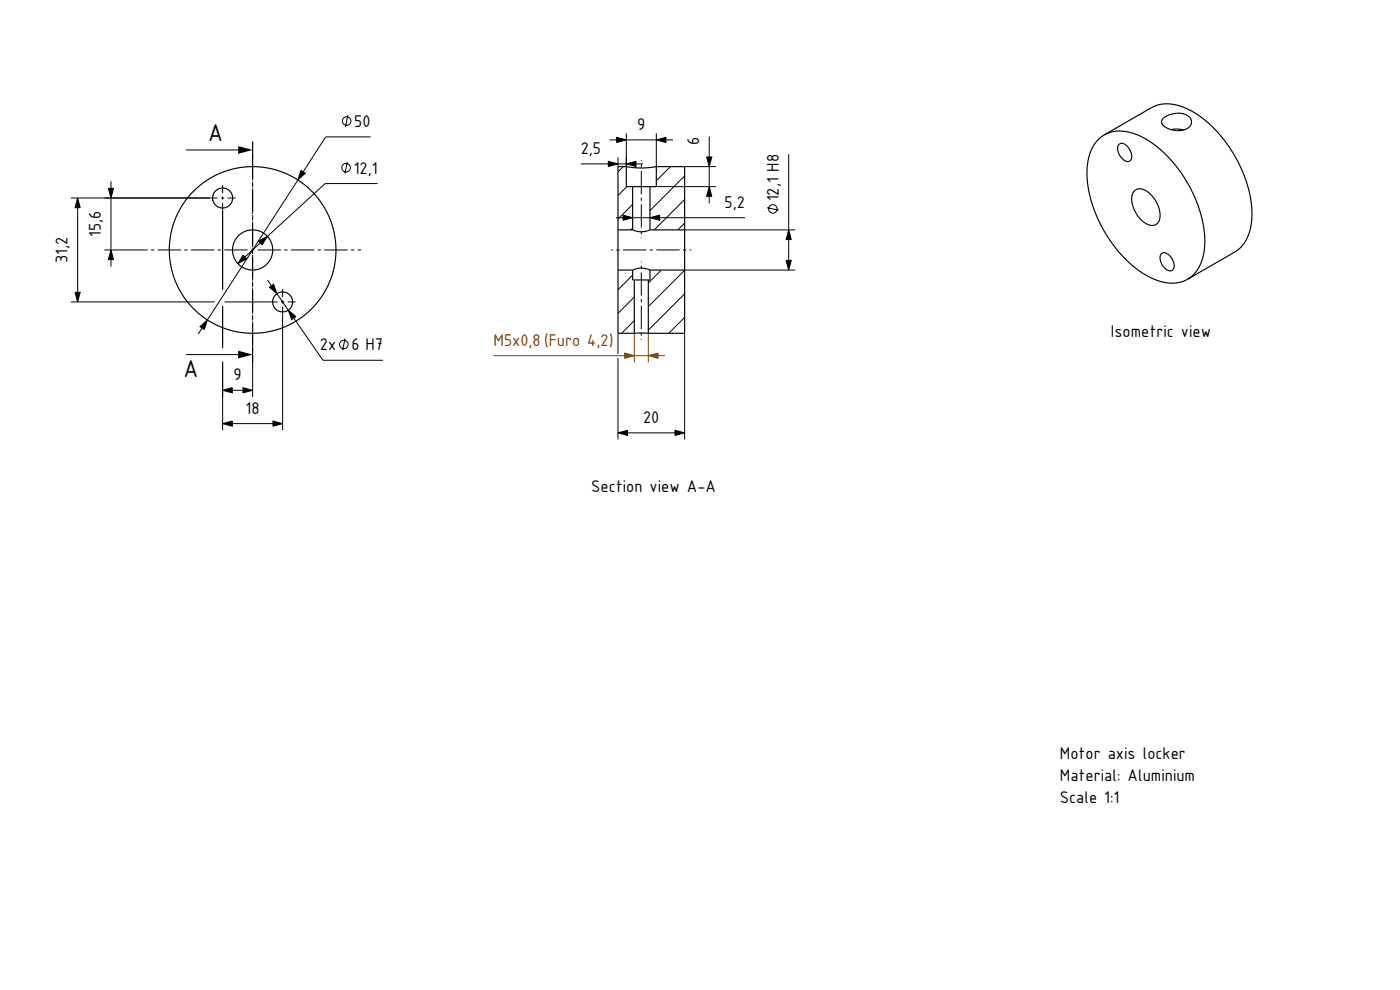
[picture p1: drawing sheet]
<svg xmlns="http://www.w3.org/2000/svg" width="420mm" height="297mm" viewBox="0 0 420 297" stroke-linecap="round" stroke-linejoin="round" font-family="sans-serif">
<g fill="none" stroke="#000" stroke-width=".3">
<path d="M104.3 34.6l-.7 3.5M187.9 40v10M196.9 40v10M21.3 59.4h44M23.3 59.4l.8 2.9h-1.6zM32.5 56.5h1.6l-.8 2.9zM33.3 54.4v2.1M33.3 59.4v15.6M55.8 45h15.6M66.3 59.4h1M66.8 55.5v2.4M66.8 58.9v1"/>
<path d="M68.3 59.4h2.4M75.8 42.5v1M75.8 44.5v1M75.8 46.5v7.7M75.8 54.5v1.7M75.8 56.5v7.7M89.4 54l-27.2 42M90.3 51.1l1.3 .9-2.2 2zM104.2 48.6l-.7 3.5M111.2 41.1h-13.5l-6.8 10.5M113.3 55.1h-15.8l-17.3 15.8M182.9 42h2.1"/>
<path d="M185 41.2l2.9 .8-2.9 .7zM185.4 47.2v2.8M187 50l-1.6 1.6M187.9 42h9M188.1 56l-2.7 2.6M192.4 48v.3M192.4 49.3v1M192.4 51.3v7M192.4 59.3v1M195.1 56l-.1 .1M196.9 42l2.9-.8v1.5zM196.9 56h17.9"/>
<path d="M199.8 42h2.1M201.1 50l-4.2 4.2M205.4 59.9l-9.1 9.1M205.4 52.8l-10.4 10.4M205.4 50h9.4M23.3 62.3v25.4M31.3 75h13M33.3 75l.8 2.9h-1.6zM33.3 77.9v2.1M45.3 75h1M47.3 75h7M55.3 75h1"/>
<path d="M57.3 75h7M65.3 75h1M66.8 60.9v26.1M67.3 75h7M73 76.5l1 1.2-2.7 1.4zM75.3 75h1M75.8 64.5v1.7M75.8 66.5v7.7M75.8 74.5v1.7M75.8 76.5v7.7M77.3 75h7M77.6 72.3l2.6-1.4-1.6 2.6z"/>
<path d="M78.1 72.9l-4.6 4.2M85.3 75h1M87.3 75h7M95.3 75h1M97.3 75h7M105.3 75h1M107.3 75h1M183.4 75h.5M184.9 75h1M186.9 75h7M189.8 68.4l-.6 .6M189.8 61.3l-4.4 4.4"/>
<path d="M192.4 61.3v7M192.4 69.3v1M192.4 71.3v.2M192.4 78.5v.2M192.4 79.7v1M194.9 75h1M196.9 75h7M204.9 75h1M205.4 66.9l-2 2.1M205.4 69h33.2M206.9 75h.5M21.3 90.6h43.1"/>
<path d="M22.5 87.7h1.6l-.8 2.9zM60 98l2.2-2-.9 2.8zM60.6 98.4l-1.1 1.8M66.8 91.7v12.8M67.4 90.6h15.9M75.8 84.5v1.7M75.8 86.5v7.7M75.8 94.5v1.7M75.8 96.5v7.4M80.2 84l1.2 1.7M80.8 86.2l1.3-.9 1 2.8zM83.1 88.1l3.4 4.9"/>
<path d="M84.3 90.6h1M84.8 86.7v2.4M84.8 90.1v1M84.8 92.1v37M86.3 90.6h2.4M86.5 93l2.3 2-1.3 .9zM88.1 95.4l8.8 12.7h18M185.4 100v6.2M189.8 82.5l-4.4 4.4M190.3 96.2l-3.8 3.8M190.3 89.1l-4.9 4.9M192.4 81.7v7"/>
<path d="M192.4 89.7v1M192.4 91.7v7M192.4 99.7v1M198.4 81l-3.9 3.9M205.4 95.2l-4.8 4.8M205.4 88.1l-10.9 10.9M205.4 81.1l-10.9 10.9M205.4 81h33.2M205.4 100v31.9M55.8 106.4h15.6M66.8 117.1l2.9-.8v1.6zM66.8 108.5v20.6"/>
<path d="M69.7 117.1h3.2M72.9 116.3l2.9 .8-2.9 .8zM75.8 104.5v1M75.8 106.5v12.6M103.5 101.6l-.7 3.5M185.4 107.4v24.5M192.4 101.7v.2M66.8 127.1l2.9-.8v1.6zM69.7 127.1h12.2M81.9 126.3l2.9 .8-2.9 .8z"/>
<circle cx="104" cy="36.3" r="1.28"/>
<circle cx="103.8" cy="50.3" r="1.28"/>
<circle cx="103.2" cy="103.3" r="1.28"/>
</g>
<path d="M190.3 100v8.7M194.5 100v8.7" fill="none" stroke="#804000" stroke-width=".3"/>
<g fill="none" stroke="#000" stroke-width=".35">
<path d="M348.9 35.6a6.4 6.4 0 0 1 8-.4 2.26 2.26 0 0 1-1.4 3.7 6.6 6.6 0 0 1-6.9-1.8l-.1-.9zM351.3 38.9a7.5 7.5 0 0 1 3.8 .1M75.8 42.5v5M187.9 50l4.3 .4 4.7-.4M187.9 50h-2.5v50h4.9M187.9 50v6h9v-6M189.8 56v13M195 56v13M196.9 50h8.5v50h-10.9M331.3 40.5l14.9-8.6 2.7-.7 3.1 .1 2.5 .7 2.5 1 2.4 1.5 2.3 1.7 2.5 2.4 2.4 2.7 3.8 5.5 2.9 6 1.1 3.4 .8 3.4 .3 3 .1 2.9-.4 2.8-.7 2.2-1.3 2.5-1.9 2.1-15 8.7M331.3 40.5l2.6-1 3.1-.1 3.2 .7 3.5 1.6 3.5 2.4 3.4 3.1 3 3.6 2.7 4.1 2.2 4.5 1.7 4.5 .9 4.5 .3 4-.4 4.1-1 3.1-1.6 2.4-2.1 1.8M331.3 40.5l-2.3 1.8-1.5 2.6-1 3.1-.4 3.6 .3 4.4 1 4.2 1.6 4.6 2.2 4.4 2.6 4 2.9 3.6 3.4 3.2 3.5 2.4 3.5 1.7 3.5 .8 3.1-.2 2.6-.9"/>
<path d="M335.7 43.3a2.34 2.34 0 0 1 3.2 1.5 2.43 2.43 0 0 1-.2 3.6 3.9 3.9 0 0 1-3.4-4.4zM340.3 57.3a3.4 3.4 0 0 1 4.7 .8l1.6 2.1 1.1 2.4a3.7 3.7 0 0 1-1.3 4.9 5.6 5.6 0 0 1-5.5-3.4l-1.1-2.4a4.6 4.6 0 0 1 .5-4.4zM185.4 69h4.4M189.8 69l.2 .1a6 6 0 0 0 5-.1M195 69h10.4M348.4 76.1a2.34 2.34 0 0 1 3.2 1.5 2.43 2.43 0 0 1-.2 3.6 3.9 3.9 0 0 1-3.3-4.4zM185.4 81h4.4M189.8 81h.1a6 6 0 0 1 5.1 0M189.8 81v3h5.2v-3M190.3 100h4.2M190.3 84v16M194.5 84v16"/>
<path d="M195 81h10.4M75.8 103.9v5"/>
<circle cx="66.8" cy="59.4" r="3"/>
<circle cx="75.8" cy="75" r="6"/>
<circle cx="75.8" cy="75" r="25"/>
<circle cx="84.8" cy="90.6" r="3"/>
</g>
<g fill="#000">
<path d="M32.5 56.5h1.6l-.8 2.9z" fill-rule="evenodd"/>
<path d="M71.4 43.8l4.4 1.2-4.4 1.2z" fill-rule="evenodd"/>
<path d="M90.3 51.1l1.3 .9-2.2 2z" fill-rule="evenodd"/>
<path d="M185 41.2l2.9 .8-2.9 .7z" fill-rule="evenodd"/>
<path d="M196.9 42l2.9-.8v1.5z" fill-rule="evenodd"/>
<path d="M23.3 59.4l.8 2.9h-1.6z" fill-rule="evenodd"/>
<path d="M33.3 75l.8 2.9h-1.6z" fill-rule="evenodd"/>
<path d="M73 76.5l1 1.2-2.7 1.4z" fill-rule="evenodd"/>
<path d="M77.6 72.3l2.6-1.4-1.6 2.6z" fill-rule="evenodd"/>
<path d="M22.5 87.7h1.6l-.8 2.9z" fill-rule="evenodd"/>
<path d="M60 98l2.2-2-.9 2.8z" fill-rule="evenodd"/>
<path d="M80.8 86.2l1.3-.9 1 2.8z" fill-rule="evenodd"/>
<path d="M86.5 93l2.3 2-1.3 .9z" fill-rule="evenodd"/>
<path d="M66.8 117.1l2.9-.8v1.6z" fill-rule="evenodd"/>
<path d="M71.4 105.2l4.4 1.2-4.4 1.1z" fill-rule="evenodd"/>
<path d="M72.9 116.3l2.9 .8-2.9 .8z" fill-rule="evenodd"/>
<path d="M66.8 127.1l2.9-.8v1.6z" fill-rule="evenodd"/>
<path d="M81.9 126.3l2.9 .8-2.9 .8z" fill-rule="evenodd"/>
</g>
<g fill="#804000">
<path d="M187.4 105.9l2.9 .8-2.9 .8z" fill-rule="evenodd"/>
<path d="M194.5 106.7l2.9-.8v1.6z" fill-rule="evenodd"/>
</g>
<path d="M148.1 106.7h39.3M187.4 105.9l2.9 .8-2.9 .8zM190.3 106.7h4.2M194.5 106.7l2.9-.8v1.6zM197.4 106.7h2.1" fill="none" stroke="#804000" stroke-width=".3"/>
<g fill="#000">
<path d="M182.5 48.4l2.9 .8-2.9 .8z" fill-rule="evenodd"/>
<path d="M187.9 49.2l2.9-.8v1.6z" fill-rule="evenodd"/>
<path d="M212 47.1h1.5l-.7 2.9z" fill-rule="evenodd"/>
<path d="M212.8 56l.7 2.9h-1.5z" fill-rule="evenodd"/>
<path d="M186.9 64.5l2.9 .8-2.9 .8z" fill-rule="evenodd"/>
<path d="M195 65.3l2.9-.8v1.6z" fill-rule="evenodd"/>
<path d="M235.8 78.1h1.6l-.8 2.9z" fill-rule="evenodd"/>
<path d="M236.6 69l.8 2.9h-1.6z" fill-rule="evenodd"/>
<path d="M185.4 129.9l2.9-.8v1.5z" fill-rule="evenodd"/>
<path d="M202.5 129.1l2.9 .8-2.9 .7z" fill-rule="evenodd"/>
</g>
<g fill="none" stroke="#000" stroke-width=".3">
<path d="M174.2 49.2h8.3M182.5 48.4l2.9 .8-2.9 .8zM185.4 49.2h2.5M187.9 49.2l2.9-.8v1.6zM190.8 49.2h2.1M212 47.1h1.5l-.7 2.9zM212.8 56l.7 2.9h-1.5zM212.8 41v6.1M212.8 50v6M212.8 58.9v2.1M236.6 46.2v22.8M184.8 65.3h2.1"/>
<path d="M186.9 64.5l2.9 .8-2.9 .8zM189.8 65.3h5.2M195 65.3l2.9-.8v1.6zM197.9 65.3h25.6M230.1 62.3l3.5 .7M235.8 78.1h1.6l-.8 2.9zM236.6 69l.8 2.9h-1.6zM236.6 71.9v6.2M185.4 129.9l2.9-.8v1.5zM188.3 129.9h14.2M202.5 129.1l2.9 .8-2.9 .7z"/>
<circle cx="231.9" cy="62.7" r="1.28"/>
</g>
<g font-size="7">
<text x="62.5" y="42.4">A</text>
<text x="55.1" y="113.1">A</text>
</g>
<g font-size="4.9">
<text x="106.3" y="38.1">50</text>
<text x="191.2" y="39">9</text>
<text x="174.2" y="46.2">2,5</text>
<text x="209.8" y="43.4" transform="rotate(-90 209.8 43.4)">6</text>
<text x="106.1" y="52.1">12,1</text>
<text x="217.4" y="62.3">5,2</text>
<text x="233.6" y="60.4" transform="rotate(-90 233.6 60.4)">12,1 H8</text>
<text x="30.3" y="71.1" transform="rotate(-90 30.3 71.1)">15,6</text>
<text x="20.3" y="78.9" transform="rotate(-90 20.3 78.9)">31,2</text>
<text x="333.3" y="101">Isometric view</text>
<text x="96" y="105.1">2x</text>
<text x="105.4" y="105.1">6 H7</text>
<text x="70.1" y="114.1">9</text>
<text x="73.7" y="124.1">18</text>
<text x="192.9" y="126.9">20</text>
<text x="177.4" y="147.6">Section view A-A</text>
<text x="318" y="227.6">Motor axis locker</text>
<text x="318" y="234.2">Material: Aluminium</text>
<text x="318" y="240.9">Scale 1:1</text>
</g>
<text font-size="4.9" fill="#804000" x="148.1" y="103.7">M5x0,8 (Furo 4,2)</text>
</svg>
